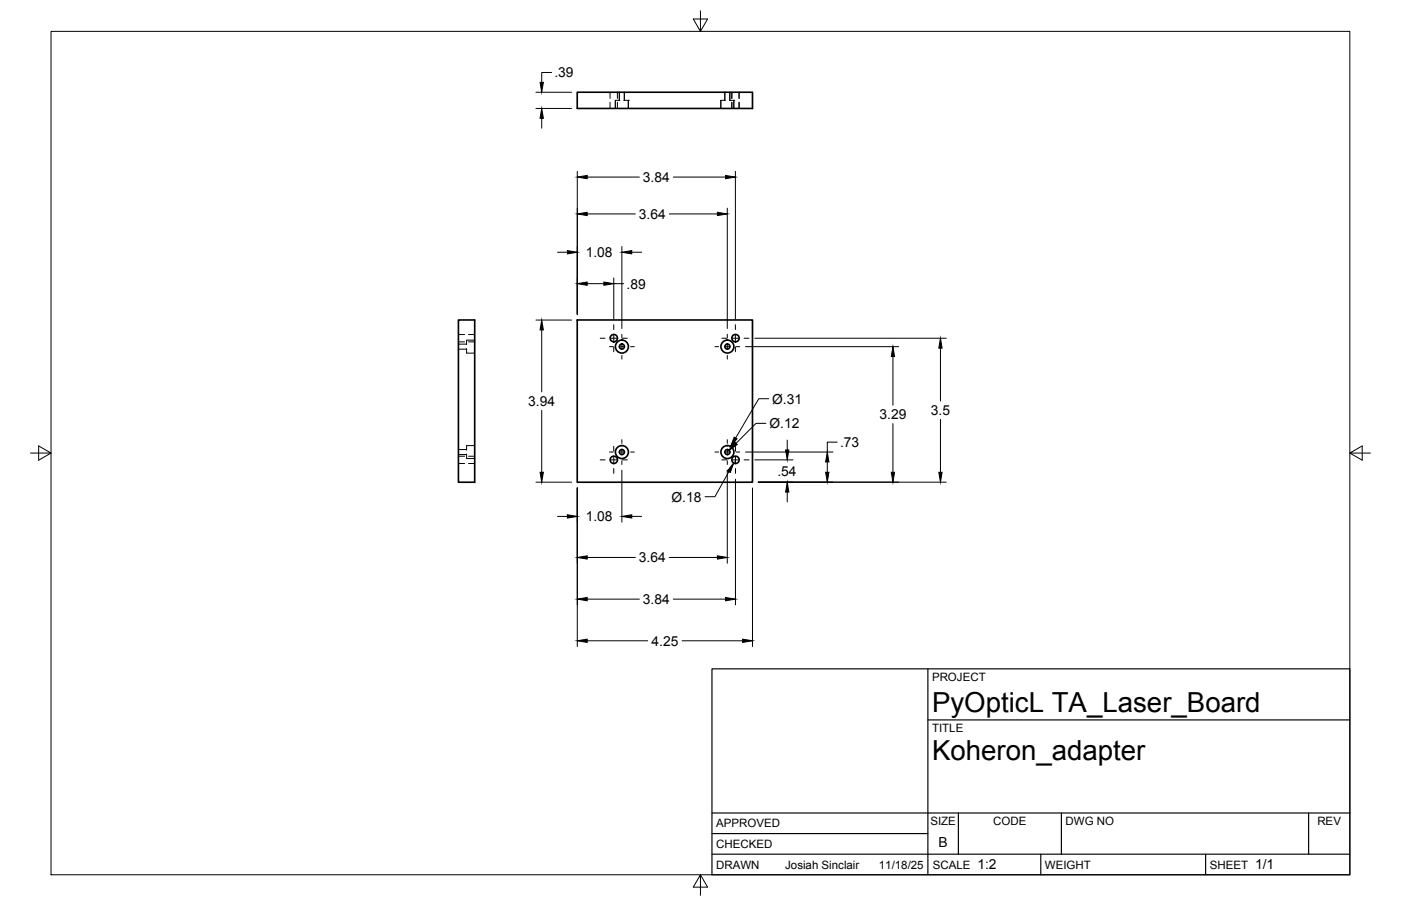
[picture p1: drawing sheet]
<svg xmlns="http://www.w3.org/2000/svg" width="432mm" height="279mm" viewBox="0 0 432 279" stroke-linecap="round" stroke-linejoin="round" font-family="sans-serif">
<!-- layer: Visible -->
<g fill="none" stroke="#000" stroke-width=".51">
<path d="M177.9 28.4h54v5h-54zM141.3 98.7h5v50h-5zM177.9 98.7h54v50h-54z"/>
<circle cx="189.2" cy="104.3" r="1.13"/>
<circle cx="191.7" cy="106.9" r=".77"/>
<circle cx="191.7" cy="106.9" r="2"/>
<circle cx="224.2" cy="106.9" r=".77"/>
<circle cx="224.2" cy="106.9" r="2"/>
<circle cx="226.7" cy="104.3" r="1.13"/>
<circle cx="191.7" cy="139.4" r=".77"/>
<circle cx="191.7" cy="139.4" r="2"/>
<circle cx="224.2" cy="139.4" r=".77"/>
<circle cx="224.2" cy="139.4" r="2"/>
<circle cx="189.2" cy="141.8" r="1.13"/>
<circle cx="226.7" cy="141.8" r="1.13"/>
</g>
<!-- layer: Hidden -->
<g fill="none" stroke="#000" stroke-width=".31">
<path d="M188 28.4v2M188 31.5v1.9M190.3 28.4v2M190.3 31.5v1.9M190.9 28.4v2.5M191.1 30.9h-1.4v2.5M192.3 30.9h1.4M192.4 28.4v2.5M193.7 30.9h.1M193.7 30.9v2.5M223.4 28.4v2.5M223.6 30.9h-1.4v2.5"/>
<path d="M224.8 30.9h1.4M224.9 28.4v2.5M225.6 28.4v2M225.6 31.5v1.9M226.2 30.9h.1M226.2 30.9v2.5M227.8 28.4v2M227.8 31.5v1.9M141.3 106.1h2.5M141.3 107.7h2.5M141.3 105.4h1.9M141.3 103.2h1.9"/>
<path d="M143.8 107.5v1.4h2.5M144.4 105.4h1.9M144.4 103.2h1.9M146.3 104.9h-2.5v1.4M141.3 138.6h2.5M146.3 137.4h-2.5v1.4M141.3 140.2h2.5M141.3 142.9h1.9M141.3 140.7h1.9M143.8 140v1.4h2.5M144.4 142.9h1.9M144.4 140.7h1.9"/>
</g>
<!-- layer: Border -->
<path d="M15.7 9.7h400.3v260.1h-400.3zM215.9 3.3v6.4l-2.2-3.8h4.4l-2.2 3.8M9.4 139.7h6.3l-3.8-2.2v4.4l3.8-2.2M416 139.7l3.8 2.2v-4.4l-3.8 2.2h6.4M215.9 269.8l2.2 3.8h-4.4l2.2-3.8v6.3" fill="none" stroke="#000" stroke-width=".31"/>
<!-- layer: Titleblock -->
<path d="M219.4 206.3h196.6v63.5h-196.6zM286 206.3v63.5M286 222h130M219.4 257.1h66.6M219.4 250.7h196.6M295.4 250.7v12.7M327.1 250.7v12.7M403.3 250.7v12.7M219.4 263.4h196.6M320.8 263.4v6.4M371.6 263.4v6.4" fill="none" stroke="#000" stroke-width=".36"/>
<!-- layer: Smart Centers -->
<g fill="none" stroke="#000" stroke-width=".31">
<path d="M185 104.3h1.5M187.8 106.9h1.2M188.3 104.3h1.8M189.2 100.1v1.5M189.2 103.4v1.8M189.2 107v1.5M190.8 106.9h1.8M191.7 103.1v1.1M191.7 106v1.8M191.7 109.6v1.1M191.8 104.3h1.5M194.4 106.9h1.1"/>
<path d="M220.3 106.9h1.2M222.5 104.3h1.5M223.3 106.9h1.8M224.2 103.1v1.1M224.2 106v1.8M224.2 109.6v1.1M225.8 104.3h1.8M226.7 100.1v1.5M226.7 103.4v1.8M226.7 107v1.5M226.8 106.9h1.2M229.3 104.3h1.5"/>
<path d="M187.8 139.4h1.2M189.2 137.6v1.5M190.8 139.4h1.8M191.7 135.6v1.1M191.7 138.5v1.8M194.4 139.4h1.1M220.3 139.4h1.2M223.3 139.4h1.8M224.2 135.6v1.1M224.2 138.5v1.8M226.7 137.6v1.5M226.8 139.4h1.2"/>
<path d="M185 141.8h1.5M188.3 141.8h1.8M189.2 140.9v1.8M189.2 144.5v1.5M191.7 142.1v1.1M191.8 141.8h1.5M222.5 141.8h1.5M224.2 142.1v1.1M225.8 141.8h1.8M226.7 140.9v1.8M226.7 144.5v1.5M229.3 141.8h1.5"/>
</g>
<!-- layer: FD_Dimensions -->
<g fill="none" stroke="#000" stroke-width=".31">
<path d="M165.2 33.4h10.9M165.2 28.4h10.9M167 36.5v3M170 22.4h-3v3M177.9 52.8v44.1M181 54.6h16.1M207.5 54.6h16.1M226.7 52.8v45.6M171.8 77.8h3.1M181 66h14.8M191.7 76v25.3M194.7 77.8h3.1"/>
<path d="M206.3 66h14.8M224.2 64.2v37.1M165.2 98.7h10.9M181 87.5h5.1M189.2 85.7v12.7M189.2 87.5h3M167 101.7v19.2M229.8 106.9h47.2M232.6 104.3h59M275.2 110v15M289.9 107.4v16.3M167 126.5v19.1"/>
<path d="M229.8 139.4h27M236.1 130.6h-3.1l-6.1 6.1M236.9 123h-3l-7.2 12.1M242.6 135.7v3.1M258 136.4h-3v3M275.2 130.6v15M289.9 129.3v16.3M165.2 148.7h10.9M171.8 159.3h3.1M177.9 150.5v48.9M191.7 145v16M194.7 159.3h3.1"/>
<path d="M224.2 145v28.7M224.6 145.5l-4.3 7.7h-3M226.7 147.8v38.7M231.9 150.5v48.9M232.6 141.8h11.8M233.7 148.7h57.9M242.6 151.7v3.1M255 142.5v3.1M181 171.9h14.8M206.3 171.9h14.8M181 197.6h18.6M181 184.8h16.1"/>
<path d="M207.5 184.8h16.1M210.2 197.6h18.7"/>
</g>
<g fill="#000" stroke="#000" stroke-width=".31">
<path d="M167 33.4l.5 3.1h-1zM166.5 25.4h1l-.5 3zM177.9 54.6l3.1-.5v1zM223.6 54.1l3.1 .5-3.1 .5zM174.9 77.3l3 .5-3 .5zM177.9 66l3.1-.5v1zM191.7 77.8l3-.5v1zM221.1 65.5l3.1 .5-3.1 .5zM177.9 87.5l3.1-.5v1zM186.1 87l3.1 .5-3.1 .5zM167 98.7l.5 3h-1zM275.2 106.9l.5 3.1h-1z"/>
<path d="M289.9 104.3l.5 3.1h-1.1zM226.3 134.8l.9 .5-2 2.4zM226.5 136.4l.7 .7-2.5 1.8zM242.1 138.8h1l-.5 3zM166.5 145.6h1l-.5 3.1zM174.9 158.8l3 .5-3 .5zM191.7 159.3l3-.5v1zM226.1 142.8l-1 2.9-.9-.5zM242.6 148.7l.5 3h-1zM254.5 145.6h1l-.5 3.1zM255 139.4l.5 3.1h-1zM274.7 145.6h1l-.5 3.1z"/>
<path d="M289.3 145.6h1.1l-.5 3.1zM177.9 171.9l3.1-.5v1zM221.1 171.4l3.1 .5-3.1 .5zM177.9 197.6l3.1-.5v1zM177.9 184.8l3.1-.5v1zM223.6 184.3l3.1 .5-3.1 .5zM228.9 197.1l3 .5-3 .5z"/>
</g>
<g font-size="8.5">
<text x="287.3" y="219.5">PyOpticL TA_Laser_Board</text>
<text x="287.3" y="234.5">Koheron_adapter</text>
</g>
<g font-size="4.3">
<text x="170.9" y="23.9">.39</text>
<text x="198.2" y="56.1">3.84</text>
<text x="196.9" y="67.5">3.64</text>
<text x="180.5" y="79.3">1.08</text>
<text x="193.1" y="89">.89</text>
<text x="162.8" y="125.2">3.94</text>
<text x="238" y="124.4">Ø.31</text>
<text x="271.1" y="129.3">3.29</text>
<text x="286.9" y="128">3.5</text>
<text x="237.2" y="132">Ø.12</text>
<text x="258.9" y="137.9">.73</text>
<text x="239.6" y="146.7">.54</text>
<text x="207" y="154.7">Ø.18</text>
<text x="180.5" y="160.8">1.08</text>
<text x="196.9" y="173.4">3.64</text>
<text x="198.2" y="186.3">3.84</text>
<text x="200.8" y="199.1">4.25</text>
<text x="289.3" y="261.2">B</text>
<text x="301.2" y="268.1">1:2</text>
<text x="386.8" y="268.1">1/1</text>
</g>
<g font-size="3.5">
<text x="287.3" y="210.1">PROJECT</text>
<text x="287.3" y="225.8">TITLE</text>
<text x="220.7" y="255.2">APPROVED</text>
<text x="286.7" y="254.5">SIZE</text>
<text x="306.1" y="254.5">CODE</text>
<text x="328.4" y="254.5">DWG NO</text>
<text x="406" y="254.5">REV</text>
<text x="220.7" y="261.5">CHECKED</text>
<text x="220.7" y="267.9">DRAWN</text>
<text x="242" y="267.9">Josiah Sinclair</text>
<text x="270.9" y="267.9">11/18/25</text>
<text x="287.5" y="267.9">SCALE</text>
<text x="322.1" y="267.9">WEIGHT</text>
<text x="372.9" y="267.9">SHEET</text>
</g>
</svg>
